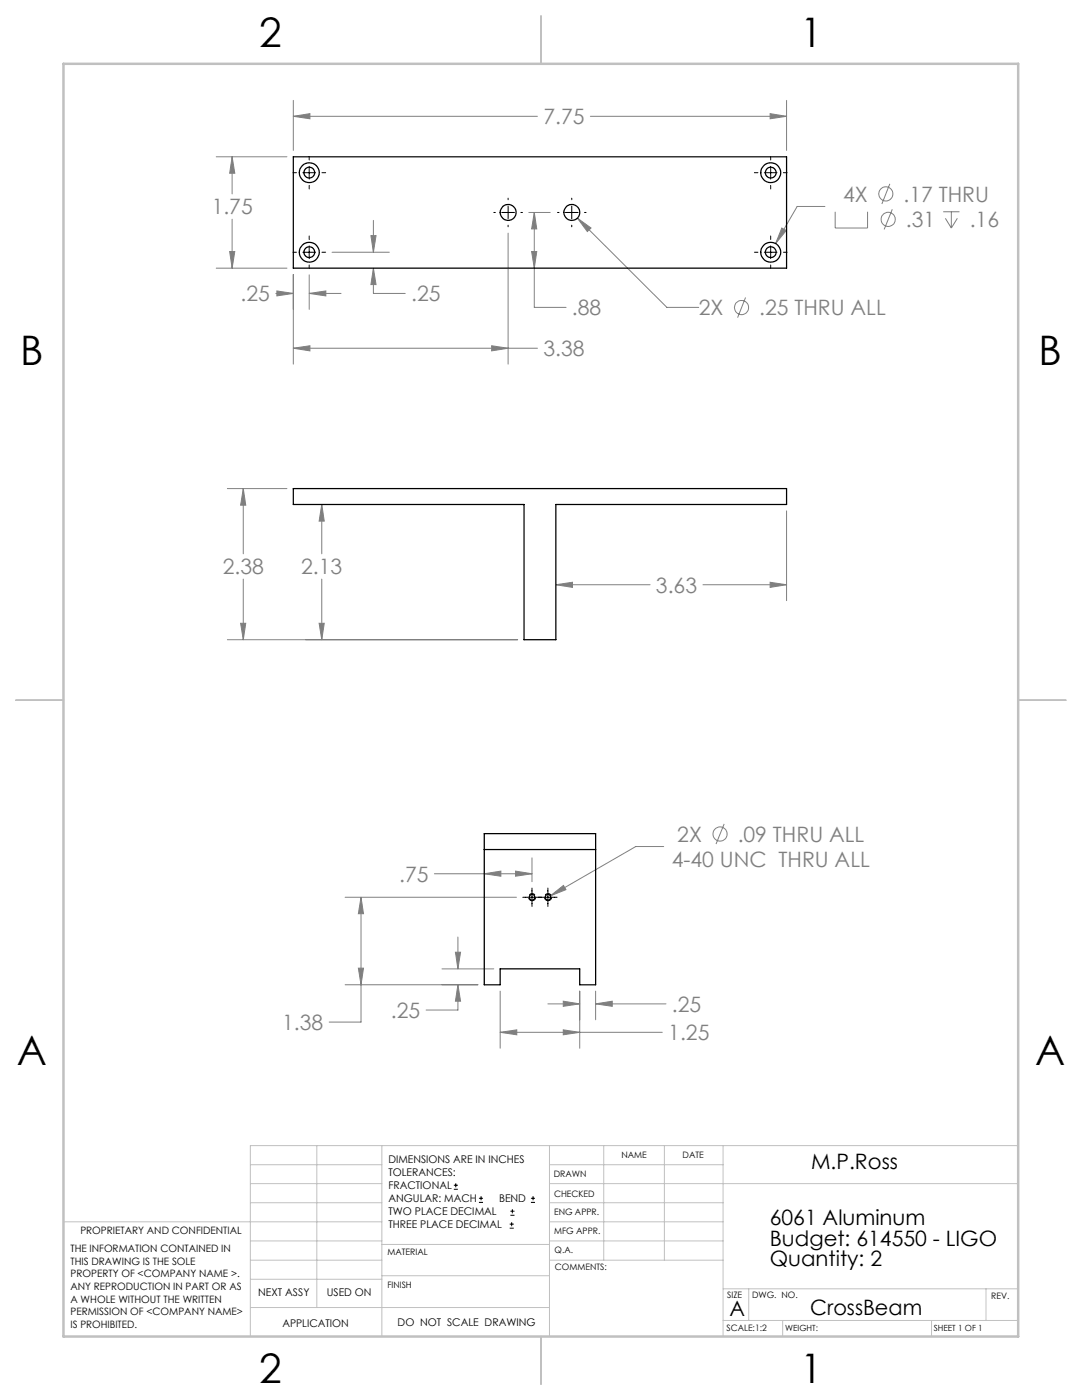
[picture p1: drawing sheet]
<svg xmlns="http://www.w3.org/2000/svg" width="216mm" height="279mm" viewBox="0 0 216 279" stroke-linecap="round" stroke-linejoin="round" font-family="sans-serif">
<g fill="none" stroke="#808080" stroke-width=".2">
<path d="M43.1 31.3h14.2M46.3 31.3v7.4M46.3 31.3l.5 3.3h-1zM58.5 20v10M58.5 23.2h48.7M58.5 23.2l3.3-.5v1zM117.8 23.2h39.2M153.7 22.7l3.3 .5-3.3 .5zM157 20v10M177.6 36.7l-1.6 4M43.1 53.5h14.2M45.8 50.2h1l-.5 3.3z"/>
<path d="M46.3 43.7v9.8M55 58.6h3.5M55.2 58.1l3.3 .5-3.3 .5zM58.5 54.8v17.9M61.7 54.9v6.8M61.7 58.6h6.4M61.7 58.6l3.3-.5v1zM66.3 50.3h11.4M74 47h1l-.5 3.3zM74.5 53.5l.5 3.3h-1zM74.5 53.5v5.1h6.4M74.5 44v6.3"/>
<path d="M101.4 46.5v26.2M105.5 42.4h4.3M106.1 50.2h1l-.5 3.3zM106.6 42.4v18.9h6.4M106.6 42.4l.5 3.3h-1zM115.2 43.5l2.7 2-.7 .7zM115.2 43.5l17.9 17.8h6.3M148.8 59.4l-1.6 4M156 45.5l.9 .5-2.1 2.6zM164.6 41.2h-5.5l-4.3 7.4M166.7 42.3v3.2h6.4v-3.2M178 41.8l-1.6 4"/>
<path d="M188.2 42.3h3.3M188.6 43.6l1.2 1.9M189.8 42.3v3.2M191 43.6l-1.2 1.9M58.5 69.5h48.7M58.5 69.5l3.3-.5v1zM98.1 69l3.3 .5-3.3 .5zM45.4 97.5h11.9M48.5 97.5v13M48.5 97.5l.5 3.3h-1zM48.5 115.6v12.1M64.2 100.7v9.8"/>
<path d="M64.2 115.6v12.1M64.2 100.7l.5 3.3h-1zM110.9 116.7l3.3-.5v1zM110.9 116.7h18.8M140.3 116.7h16.7M153.7 116.2l3.3 .5-3.3 .5zM157 102v17.9M45.4 127.7h57.9M48 124.4h1l-.5 3.3zM63.7 124.4h1l-.5 3.3zM68.9 179.1h34.1M72 179.1l.5 3.3h-1z"/>
<path d="M72 179.1v24.9h-6.3M86.7 174.4h19.5M96.6 174.4l3.3-.6v1.1zM102.9 173.8l3.3 .6-3.3 .5zM106.2 171.2v4.8M109.8 178.8l2.6-2.1 .5 .9zM132.4 168.9h-5.5l-17.1 9.9M144.5 164.4l-1.6 4.1M68.9 196.5h26.5M71.5 193.2h1l-.5 3.3zM88.2 193.4h10.3M90.9 190h1l-.5 3.4z"/>
<path d="M91.4 196.5v5.1h-6.4M91.4 187v6.4M91.4 196.5l.5 3.3h-1zM99.8 197.8v11.4M112.4 199.8l3.3 .5-3.3 .5zM115.7 197.8v11.4M118.9 197.8v5.7M99.8 206h32.4M99.8 206l3.3-.5v1zM109.3 200.3h6.4M112.4 205.5l3.3 .5-3.3 .5zM118.9 200.3l3.3-.5v1z"/>
<path d="M118.9 200.3h14"/>
<circle cx="176.7" cy="38.7" r="1.41"/>
<circle cx="177.2" cy="43.8" r="1.41"/>
<circle cx="148" cy="61.4" r="1.41"/>
<circle cx="143.7" cy="166.4" r="1.41"/>
</g>
<g fill="none" stroke="#000" stroke-width=".2">
<path d="M58.5 34.5h.7M60.4 34.5h2.6M61.7 31.2v.7M61.7 33.2v2.5M61.7 37v.7M64.2 34.5h.8M101.4 39.5v.4M114.1 39.5v.4M150.5 34.5h.7M152.5 34.5h2.5M153.8 31.2v.7M153.8 33.2v2.5"/>
<path d="M153.8 37v.7M156.3 34.5h.8M58.5 50.3h.7M60.4 50.3h2.6M61.7 47.1v.7M61.7 49.1v2.5M61.7 52.9v.7M64.2 50.3h.8M98.5 42.4h.3M100.1 42.4h2.6M101.4 41.1v2.6M101.4 44.9v.4"/>
<path d="M103.9 42.4h.3M111.2 42.4h.3M112.8 42.4h2.6M114.1 41.1v2.6M114.1 44.9v.4M116.6 42.4h.3M150.5 50.3h.7M152.5 50.3h2.5M153.8 47.1v.7M153.8 49.1v2.5M153.8 52.9v.7M156.3 50.3h.8"/>
<path d="M104.3 179.1h6.9M106.2 177.2v3.7M109.3 177.2v3.7M90.6 237.3h.8M90.6 236.5h.8M90.9 236.1v.9M95.6 240h.8M95.6 239.1h.8M96 238.7v.8M105.9 240h.9M105.9 239.1h.9M106.4 238.7v.8"/>
<path d="M101.7 245.1h.8M101.7 244.3h.8M101.8 242.5h.9M101.8 241.7h.9M102.1 243.9v.8M102.2 241.3v.8"/>
</g>
<path d="M106.2 179.8a.71 .71 0 0 1-.7-1.1 .71 .71 0 0 1 1.3-.1 .71 .71 0 0 1-.5 1.1l-.1 .1M109.4 179.8a.71 .71 0 0 1-.7-1.1 .71 .71 0 0 1 1.2-.1 .71 .71 0 0 1-.4 1.1l-.1 .1" fill="none" stroke="#000" stroke-width=".2" stroke-dasharray="1.3 .6" stroke-dashoffset=".3" stroke-linecap="butt"/>
<g fill="none" stroke="#c0c0c0" stroke-width=".2">
<path d="M50 232.4h26.2M50 236.2h26.2M63.2 228.6v32.3M76.2 228.6v38.1M109.6 228.6v38.1M109.6 232.4h34.7M109.6 236.2h93.6M120.5 228.6v22.9M132.6 228.6v22.9M144.3 228.6v38.1M203.2 228.6h-153.2v38.1M12.7 243.8h63.5"/>
<path d="M50 251.5h26.2M50 240h26.2M50 247.7h26.2M50 255.3h26.2M76.2 254.6h33.4M76.2 248.4h33.4M109.6 251.5h34.7M109.6 243.8h34.7M109.6 240h34.7M109.6 247.7h34.7M144.3 257.2h58.9M149.4 257.2v6.3"/>
<path d="M196.7 257.2v6.3M50 260.9h59.6M144.3 263.5h58.9M156.2 263.5v3.2M185.9 263.5v3.2"/>
</g>
<path d="M108 3.2v9.5M3.1 139.7h9.6M203.2 139.7h9.5M108 266.7v9.6" fill="none" stroke="#c0c0c0" stroke-width=".25"/>
<path d="M12.7 12.7h190.5v254h-190.5z" fill="none" stroke="#c0c0c0" stroke-width=".5"/>
<path d="M48.5 97.5l.5 3.3h-1zM48 124.4h1l-.5 3.3zM63.7 124.4h1l-.5 3.3zM64.2 100.7l.5 3.3h-1zM153.7 116.2l3.3 .5-3.3 .5zM110.9 116.7l3.3-.5v1zM58.5 23.2l3.3-.5v1zM153.7 22.7l3.3 .5-3.3 .5zM46.3 31.3l.5 3.3h-1zM45.8 50.2h1l-.5 3.3zM55.2 58.1l3.3 .5-3.3 .5zM61.7 58.6l3.3-.5v1zM74.5 53.5l.5 3.3h-1zM74 47h1l-.5 3.3zM58.5 69.5l3.3-.5v1zM98.1 69l3.3 .5-3.3 .5zM106.6 42.4l.5 3.3h-1zM106.1 50.2h1l-.5 3.3zM156 45.5l-1.2 3.1 2.1-2.6zM115.2 43.5l2 2.7 .7-.7zM112.4 205.5l3.3 .5-3.3 .5zM99.8 206l3.3-.5v1zM118.9 200.3l3.3-.5v1zM112.4 199.8l3.3 .5-3.3 .5zM90.9 190h1l-.5 3.4zM91.4 196.5l.5 3.3h-1zM71.5 193.2h1l-.5 3.3zM72 179.1l.5 3.3h-1zM96.6 174.4l3.3-.6v1.1zM102.9 173.8l3.3 .6-3.3 .5zM109.8 178.8l3.1-1.2-.5-.9z" fill="#808080"/>
<g fill="none" stroke="#000" stroke-width=".25">
<path d="M58.5 31.3h98.5v22.2h-98.5zM58.5 97.5h98.5v3.2h-46.1v27h-6.3v-27h-46.1zM96.6 166.4h22.3v30.1h-3.2v-3.1h-15.9v3.1h-3.2zM96.6 169.5h22.3"/>
<circle cx="61.7" cy="34.5" r="1.99"/>
<circle cx="61.7" cy="34.4" r="1.08"/>
<circle cx="153.8" cy="34.5" r="1.99"/>
<circle cx="153.8" cy="34.4" r="1.08"/>
<circle cx="61.7" cy="50.3" r="1.99"/>
<circle cx="61.7" cy="50.3" r="1.08"/>
<circle cx="101.4" cy="42.4" r="1.59"/>
<circle cx="114.1" cy="42.4" r="1.59"/>
<circle cx="153.8" cy="50.3" r="1.99"/>
<circle cx="153.8" cy="50.3" r="1.08"/>
<circle cx="106.1" cy="179.1" r=".57"/>
<circle cx="109.3" cy="179.1" r=".57"/>
</g>
<g font-size="8.1">
<text x="51.7" y="9.3">2</text>
<text x="159.7" y="9.3">1</text>
<text x="4" y="72.8">B</text>
<text x="207.2" y="72.8">B</text>
<text x="3.3" y="212.5">A</text>
<text x="206.5" y="212.5">A</text>
<text x="51.7" y="276">2</text>
<text x="159.7" y="276">1</text>
</g>
<g font-size="4.2" fill="#808080">
<text x="108.4" y="24.8">7.75</text>
<text x="168.2" y="40.2">4X</text>
<text x="180.3" y="40.2">.17 THRU</text>
<text x="42.2" y="42.8">1.75</text>
<text x="180.7" y="45.3">.31</text>
<text x="193.5" y="45.3">.16</text>
<text x="48" y="60.1">.25</text>
<text x="82.1" y="60.1">.25</text>
<text x="114.1" y="62.9">.88</text>
<text x="139.4" y="62.9">2X</text>
<text x="151.5" y="62.9">.25 THRU ALL</text>
<text x="108.4" y="71.1">3.38</text>
<text x="44.5" y="114.6">2.38</text>
<text x="60.1" y="114.6">2.13</text>
<text x="130.9" y="118.3">3.63</text>
<text x="135.1" y="168">2X</text>
<text x="147.2" y="168">.09 THRU ALL</text>
<text x="134" y="173.1">4-40 UNC THRU ALL</text>
<text x="79.6" y="176">.75</text>
<text x="78" y="203.2">.25</text>
<text x="134.1" y="201.9">.25</text>
<text x="56.3" y="205.6">1.38</text>
<text x="133.3" y="207.6">1.25</text>
</g>
<g font-size="4.2">
<text x="161.8" y="233.2">M.P.Ross</text>
<text x="153.6" y="244.4">6061 Aluminum</text>
<text x="153.6" y="248.6">Budget: 614550 - LIGO</text>
<text x="153.6" y="252.7">Quantity: 2</text>
<text x="145.6" y="262.7">A</text>
<text x="161.7" y="262.4">CrossBeam</text>
</g>
<g font-size="2.1">
<text x="77.5" y="232.2">DIMENSIONS ARE IN INCHES</text>
<text x="77.5" y="234.7">TOLERANCES:</text>
<text x="77.5" y="237.3">FRACTIONAL</text>
<text x="77.5" y="239.9">ANGULAR: MACH</text>
<text x="99.6" y="239.9">BEND</text>
<text x="77.5" y="242.5">TWO PLACE DECIMAL</text>
<text x="77.5" y="245.1">THREE PLACE DECIMAL</text>
<text x="51.5" y="258.7">NEXT ASSY</text>
<text x="65.2" y="258.6">USED ON</text>
<text x="56.3" y="264.8">APPLICATION</text>
<text x="79.3" y="264.6">DO NOT SCALE DRAWING</text>
</g>
<g font-size="2">
<text x="14.1" y="249.9">THE INFORMATION CONTAINED IN</text>
<text x="16" y="246.3">PROPRIETARY AND CONFIDENTIAL</text>
<text x="14.1" y="252.4">THIS DRAWING IS THE SOLE</text>
<text x="14.1" y="254.9">PROPERTY OF &lt;COMPANY NAME &gt;.</text>
<text x="14.1" y="257.4">ANY REPRODUCTION IN PART OR AS</text>
<text x="14.1" y="260">A WHOLE WITHOUT THE WRITTEN</text>
<text x="14.1" y="262.5">PERMISSION OF &lt;COMPANY NAME&gt;</text>
<text x="14.1" y="265">IS PROHIBITED.</text>
</g>
<g font-size="1.8">
<text x="124" y="231.1">NAME</text>
<text x="136.2" y="231.1">DATE</text>
<text x="110.5" y="234.8">DRAWN</text>
<text x="110.5" y="238.9">CHECKED</text>
<text x="110.6" y="242.5">ENG APPR.</text>
<text x="77.3" y="250.5">MATERIAL</text>
<text x="110.6" y="246.3">MFG APPR.</text>
<text x="110.7" y="250">Q.A.</text>
<text x="77.3" y="257">FINISH</text>
<text x="110.7" y="253.5">COMMENTS:</text>
<text x="145.1" y="259">SIZE</text>
<text x="150.1" y="259.1">DWG. NO.</text>
<text x="197.8" y="259.2">REV.</text>
<text x="145" y="265.7">SCALE:1:2</text>
</g>
<g font-size="1.7">
<text x="156.7" y="265.7">WEIGHT:</text>
<text x="186.3" y="265.7">SHEET 1 OF 1</text>
</g>
</svg>
